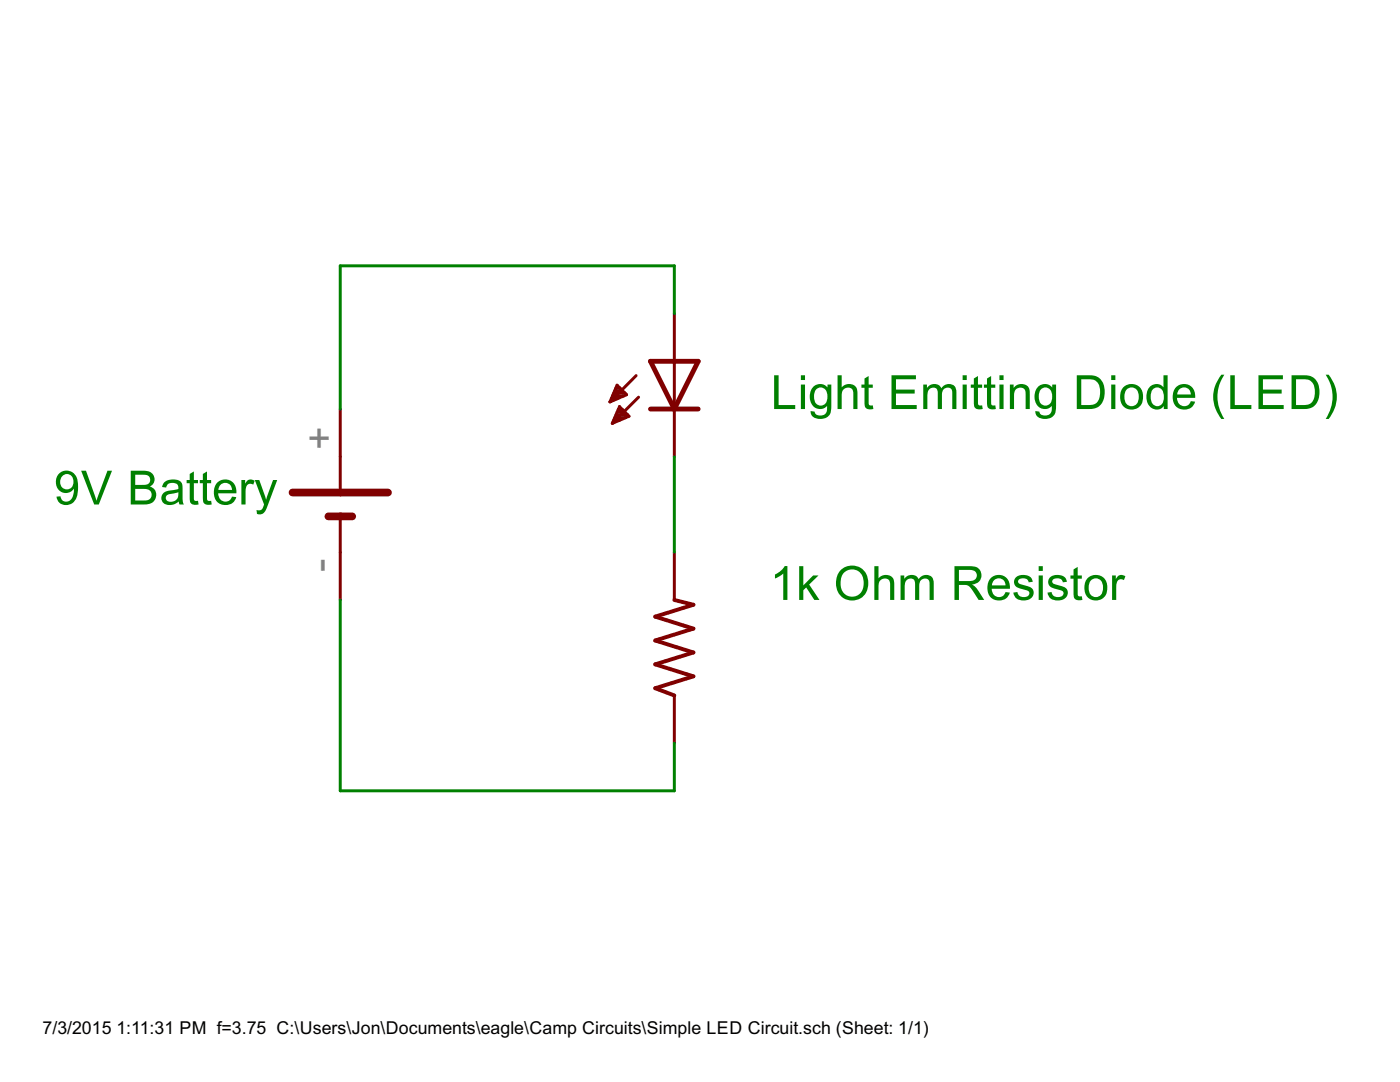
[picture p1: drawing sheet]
<svg xmlns="http://www.w3.org/2000/svg" width="279mm" height="216mm" viewBox="0 0 279 216" stroke-linecap="round" stroke-linejoin="round" font-family="sans-serif">
<path d="M58.4 98.3h19M65.5 103h4.8" fill="none" stroke="#800000" stroke-width="1.5"/>
<g fill="none" stroke="#800000" stroke-width=".59">
<path d="M122 79.5h1.2M122.2 79h2.3M122.5 78.5h2.3M122.7 77.9h1.5M122.9 77.4h.8M123.1 76.9l2 1.9-3.4 1.4zM127 75l-5.3 5.2M127.4 79.2l-5.2 5.3M134.6 62.6v28.5M67.9 81.6v16.7M121.8 80.1h.2M122.2 84.4h.2"/>
<path d="M122.5 83.9h1.1M122.7 83.3h2.2M122.9 82.8h2.4M123.1 82.3h1.6M123.4 81.7h.8M123.6 81.2h.1M123.6 81.2l-1.4 3.3M123.6 81.2l1.9 1.9-3.3 1.4M67.9 103v16.7M134.6 110.2v9.5M134.6 138.8v9.5"/>
</g>
<path d="M134.6 119.7l3.8 1-7.6 2.3 7.6 2.4-7.6 2.4 7.6 2.4-7.6 2.4 7.6 2.4-7.6 2.3 3.8 1.5" fill="none" stroke="#800000" stroke-width=".78"/>
<path d="M129.8 72.1h9.5l-4.7 9.5zM129.8 81.6h9.5" fill="none" stroke="#800000" stroke-width=".97"/>
<path d="M134.6 62.6v-9.6h-66.7v28.6M134.6 91.1v19.1M67.9 119.7v38.1h66.7v-9.5" fill="none" stroke="#008000" stroke-width=".59"/>
<g font-size="10.5" fill="#008000">
<text x="153.8" y="81.6">Light Emitting Diode (LED)</text>
<text x="10.8" y="100.7">9V Battery</text>
<text x="153.6" y="119.7">1k Ohm Resistor</text>
</g>
<g font-size="9" fill="#808080">
<text x="66.6" y="89.8" transform="rotate(-90 66.6 89.8)">+</text>
<text x="66.6" y="114.2" transform="rotate(-90 66.6 114.2)">-</text>
</g>
<g font-size="4">
<text x="8.5" y="206.4">7/3/2015</text>
<text x="23.2" y="206.4">1:11:31 PM f=3.75 C:\Users\Jon\Documents\eagle\Camp Circuits\Simple LED Circuit.sch (Sheet: 1/1)</text>
</g>
</svg>
